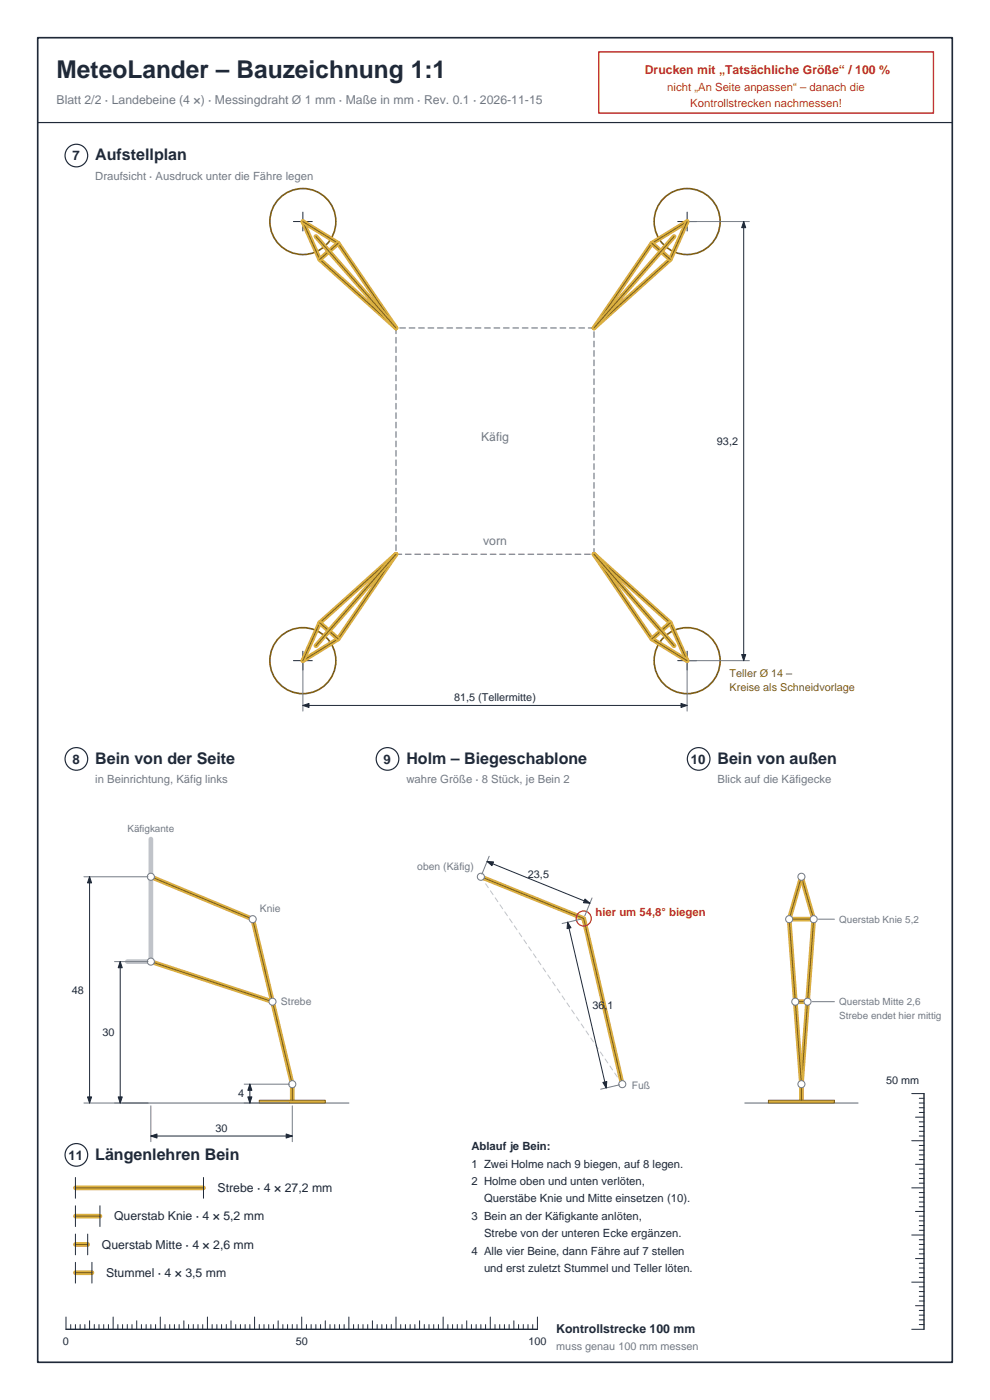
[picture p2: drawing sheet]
<svg xmlns="http://www.w3.org/2000/svg" width="210mm" height="297mm" viewBox="0 0 210 297" stroke-linecap="round" stroke-linejoin="round" font-family="sans-serif">
<path d="M8 8h194v281h-194z" fill="none" stroke="#1f2938" stroke-width=".35"/>
<path d="M127 11h71v13h-71z" fill="none" stroke="#bf262e" stroke-width=".3"/>
<g fill="none" stroke="#1f2938" stroke-width=".25">
<path d="M8 26h194"/>
<circle cx="16.2" cy="33" r="2.4"/>
<circle cx="16.2" cy="161" r="2.4"/>
</g>
<path d="M196 232v50M14 282h100" fill="none" stroke="#1f2938" stroke-width=".3"/>
<g fill="none" stroke="#1f2938" stroke-width=".21">
<path d="M62.2 47h4M64.2 45v4M143.8 47h4M145.8 45v4M157.8 47v93.2M64.2 138.2v4M145.8 138.2v4M62.2 140.2h4M64.2 149.7h81.6M143.8 140.2h4M193.4 232h2.6M194.2 237h1.8"/>
<path d="M195 239h1M195 238h1M195 236h1M195 235h1M195 234h1M195 233h1M193.4 252h2.6M193.4 242h2.6M194.2 257h1.8M194.2 247h1.8M195 259h1M195 258h1"/>
<path d="M195 256h1M195 255h1M195 254h1M195 253h1M195 251h1M195 250h1M195 249h1M195 248h1M195 246h1M195 245h1M195 244h1M195 243h1"/>
<path d="M195 241h1M195 240h1M14 279.4v2.6M24 279.4v2.6M34 279.4v2.6M44 279.4v2.6M54 279.4v2.6M64 279.4v2.6M74 279.4v2.6M84 279.4v2.6M94 279.4v2.6M104 279.4v2.6"/>
<path d="M114 279.4v2.6M193.4 272h2.6M193.4 262h2.6M194.2 277h1.8M194.2 267h1.8M195 279h1M195 278h1M195 276h1M195 275h1M195 274h1M195 273h1M195 271h1"/>
<path d="M195 270h1M195 269h1M195 268h1M195 266h1M195 265h1M195 264h1M195 263h1M195 261h1M195 260h1M15 281v1M16 281v1M17 281v1"/>
<path d="M18 281v1M19 280.2v1.8M20 281v1M21 281v1M22 281v1M23 281v1M25 281v1M26 281v1M27 281v1M28 281v1M29 280.2v1.8M30 281v1"/>
<path d="M31 281v1M32 281v1M33 281v1M35 281v1M36 281v1M37 281v1M38 281v1M39 280.2v1.8M40 281v1M41 281v1M42 281v1M43 281v1"/>
<path d="M45 281v1M46 281v1M47 281v1M48 281v1M49 280.2v1.8M50 281v1M51 281v1M52 281v1M53 281v1M55 281v1M56 281v1M57 281v1"/>
<path d="M58 281v1M59 280.2v1.8M60 281v1M61 281v1M62 281v1M63 281v1M65 281v1M66 281v1M67 281v1M68 281v1M69 280.2v1.8M70 281v1"/>
<path d="M71 281v1M72 281v1M73 281v1M75 281v1M76 281v1M77 281v1M78 281v1M79 280.2v1.8M80 281v1M81 281v1M82 281v1M83 281v1"/>
<path d="M85 281v1M86 281v1M87 281v1M88 281v1M89 280.2v1.8M90 281v1M91 281v1M92 281v1M93 281v1M95 281v1M96 281v1M97 281v1"/>
<path d="M98 281v1M99 280.2v1.8M100 281v1M101 281v1M102 281v1M103 281v1M105 281v1M106 281v1M107 281v1M108 281v1M109 280.2v1.8M110 281v1"/>
<path d="M111 281v1M112 281v1M113 281v1M193.4 282h2.6M195 281h1M195 280h1"/>
</g>
<path d="M84 69.6h42v48h-42z" fill="none" stroke="#737a85" stroke-width=".25" stroke-dasharray="1.2 .8"/>
<g fill="none" stroke="#7a5c1a" stroke-width=".35">
<circle cx="64.2" cy="47" r="7"/>
<circle cx="145.8" cy="47" r="7"/>
<circle cx="64.2" cy="140.2" r="7"/>
<circle cx="145.8" cy="140.2" r="7"/>
</g>
<g fill="none" stroke="#dbb040" stroke-width="1">
<path d="M64.2 47l7.5 4.6 12.3 18-16.2-14.6zM67 50.2l17 19.4M71.7 51.6l-3.9 3.4M138.3 51.6l7.5-4.6-3.6 8-16.2 14.6zM138.3 51.6l3.9 3.4M143 50.2l-17 19.4M84 117.6l-17 19.4M126 117.6l16.2 14.5 3.6 8.1-7.5-4.7zM126 117.6l17 19.4M67.8 132.1l16.2-14.5-12.3 17.9-7.5 4.7zM67.8 132.1l3.9 3.4M142.2 132.1l-3.9 3.4"/>
<path d="M32 186l21.6 9 8.4 35v3.5M32 204l25.8 8.5"/>
</g>
<g fill="none" stroke="#7a5c1a" stroke-width=".21">
<path d="M64.2 47l7.5 4.6 12.3 18-16.2-14.6zM67 50.2l17 19.4M71.7 51.6l-3.9 3.4M138.3 51.6l7.5-4.6-3.6 8-16.2 14.6zM138.3 51.6l3.9 3.4M143 50.2l-17 19.4M84 117.6l-17 19.4M126 117.6l16.2 14.5 3.6 8.1-7.5-4.7zM126 117.6l17 19.4M67.8 132.1l16.2-14.5-12.3 17.9-7.5 4.7zM67.8 132.1l3.9 3.4M142.2 132.1l-3.9 3.4"/>
<path d="M32 186l21.6 9 8.4 35v3.5M32 204l25.8 8.5"/>
</g>
<path d="M146.4 47h12.6M64.2 140.8v10.1M145.8 140.8v10.1M146.4 140.2h12.6" fill="none" stroke="#737a85" stroke-width=".21"/>
<g fill="#1f2938" stroke="#1f2938" stroke-width=".21">
<path d="M64.2 149.7l1.3-.5v.9z"/>
<path d="M144.5 149.2l1.3 .5-1.3 .4z"/>
<path d="M157.3 138.9h.9l-.4 1.3z"/>
<path d="M157.8 47l.4 1.3h-.9z"/>
</g>
<path d="M26 234h48" fill="none" stroke="#737a85" stroke-width=".25"/>
<path d="M32 178v26h-5" fill="none" stroke="#bfc4cc" stroke-width="1"/>
<path d="M55 233.4h14v.6h-14z" fill="#dbb040" stroke="#7a5c1a" stroke-width=".21"/>
<g fill="#fff" stroke="#737a85" stroke-width=".21">
<circle cx="32" cy="186" r=".75"/>
<circle cx="32" cy="204" r=".75"/>
<circle cx="53.6" cy="195" r=".75"/>
<circle cx="57.8" cy="212.5" r=".75"/>
<circle cx="62" cy="230" r=".75"/>
</g>
<path d="M17.8 186h13.6M24.3 204h7.1M17.8 234h13.6M32 234.6v7.6M51.8 234h9.6M51.8 230h9.6M62 234.6v7.6" fill="none" stroke="#737a85" stroke-width=".21"/>
<path d="M19 186v48M25.5 204v30M53 230v4M32 241h30" fill="none" stroke="#1f2938" stroke-width=".21"/>
<g fill="#1f2938" stroke="#1f2938" stroke-width=".21">
<path d="M18.6 232.7h.8l-.4 1.3z"/>
<path d="M19 186l.4 1.3h-.8z"/>
<path d="M25.1 232.7h.8l-.4 1.3z"/>
<path d="M25.5 204l.4 1.3h-.8z"/>
<path d="M32 241l1.3-.4v.8z"/>
<path d="M60.7 240.6l1.3 .4-1.3 .4z"/>
<path d="M52.6 232.7h.8l-.4 1.3z"/>
<path d="M53 230l.4 1.3h-.8z"/>
</g>
<circle cx="82.2" cy="161" r="2.4" fill="none" stroke="#1f2938" stroke-width=".25"/>
<path d="M102 186l30 44" fill="none" stroke="#bfc4cc" stroke-width=".21" stroke-dasharray="1 .8"/>
<path d="M102 186l21.8 8.9 8.2 35.1" fill="none" stroke="#dbb040" stroke-width="1"/>
<path d="M102 186l21.8 8.9 8.2 35.1" fill="none" stroke="#7a5c1a" stroke-width=".21"/>
<g fill="#fff" stroke="#737a85" stroke-width=".21">
<circle cx="102" cy="186" r=".75"/>
<circle cx="132" cy="230" r=".75"/>
</g>
<circle cx="123.8" cy="194.9" r="1.6" fill="none" stroke="#bf262e" stroke-width=".25"/>
<path d="M103.8 181.6l-1.6 3.8M123.2 195l-4 .9M125.6 190.5l-1.6 3.8M131.4 230.1l-4 1" fill="none" stroke="#737a85" stroke-width=".21"/>
<path d="M103.3 182.8l21.8 8.8M120.4 195.6l8.2 35.2" fill="none" stroke="#1f2938" stroke-width=".21"/>
<g fill="#1f2938" stroke="#1f2938" stroke-width=".21">
<path d="M103.3 182.8h1.4l-.3 .8z"/>
<path d="M124.1 190.7l1 .9-1.3-.1z"/>
<path d="M120.4 195.6l.7 1.2-.8 .2z"/>
<path d="M127.9 229.6l.8-.2-.1 1.4z"/>
</g>
<circle cx="148.2" cy="161" r="2.4" fill="none" stroke="#1f2938" stroke-width=".25"/>
<path d="M158 234h24" fill="none" stroke="#737a85" stroke-width=".25"/>
<path d="M167.4 195h5.2M170 186l2.6 9-2.6 35-2.6-35zM168.7 212.5h2.6M170 230v3.5" fill="none" stroke="#dbb040" stroke-width="1"/>
<path d="M167.4 195h5.2M170 186l2.6 9-2.6 35-2.6-35zM168.7 212.5h2.6M170 230v3.5" fill="none" stroke="#7a5c1a" stroke-width=".21"/>
<path d="M163 233.4h14v.6h-14z" fill="#dbb040" stroke="#7a5c1a" stroke-width=".21"/>
<g fill="#fff" stroke="#737a85" stroke-width=".21">
<circle cx="170" cy="186" r=".75"/>
<circle cx="172.6" cy="195" r=".75"/>
<circle cx="167.4" cy="195" r=".75"/>
<circle cx="171.3" cy="212.5" r=".75"/>
<circle cx="168.7" cy="212.5" r=".75"/>
<circle cx="170" cy="230" r=".75"/>
</g>
<path d="M173.6 195h3.4M172.3 212.5h4.7" fill="none" stroke="#737a85" stroke-width=".21"/>
<circle cx="16.2" cy="245" r="2.4" fill="none" stroke="#1f2938" stroke-width=".25"/>
<path d="M16 252h27.2M16 258h5.2M16 264h2.6M16 270h3.5" fill="none" stroke="#dbb040" stroke-width="1"/>
<path d="M16 252h27.2M16 258h5.2M16 264h2.6M16 270h3.5" fill="none" stroke="#7a5c1a" stroke-width=".21"/>
<path d="M16 249.8v4.4M16 255.8v4.4M21.2 255.8v4.4M43.2 249.8v4.4M16 261.8v4.4M16 267.8v4.4M18.6 261.8v4.4M19.5 267.8v4.4" fill="none" stroke="#1f2938" stroke-width=".21"/>
<text font-size="5.2" fill="#1f2938" x="12" y="16.5">MeteoLander – Bauzeichnung 1:1</text>
<g font-size="3.4" fill="#1f2938">
<text x="20.2" y="34">Aufstellplan</text>
<text x="20.2" y="162">Bein von der Seite</text>
<text x="86.2" y="162">Holm – Biegeschablone</text>
<text x="152.2" y="162">Bein von außen</text>
<text x="20.2" y="246">Längenlehren Bein</text>
</g>
<g font-size="2.8" fill="#1f2938">
<text x="15.4" y="34">7</text>
<text x="15.4" y="162">8</text>
<text x="81.4" y="162">9</text>
<text x="146.6" y="162">10</text>
<text x="14.6" y="246">11</text>
</g>
<text font-size="2.6" fill="#bf262e" x="136.8" y="15.6">Drucken mit „Tatsächliche Größe“ / 100 %</text>
<g font-size="2.6" fill="#737a85">
<text x="12" y="22">Blatt 2/2 · Landebeine (4 ×) · Messingdraht Ø 1 mm · Maße in mm · Rev. 0.1 · 2026-11-15</text>
<text x="102" y="93.6">Käfig</text>
<text x="102.5" y="115.6">vorn</text>
</g>
<g font-size="2.6" fill="#1f2938">
<text x="46.2" y="252.9">Strebe · 4 × 27,2 mm</text>
<text x="24.2" y="258.9">Querstab Knie · 4 × 5,2 mm</text>
<text x="21.6" y="264.9">Querstab Mitte · 4 × 2,6 mm</text>
<text x="22.5" y="270.9">Stummel · 4 × 3,5 mm</text>
<text x="118" y="282.8">Kontrollstrecke 100 mm</text>
</g>
<g font-size="2.4" fill="#bf262e">
<text x="141.6" y="19.4">nicht „An Seite anpassen“ – danach die</text>
<text x="146.4" y="22.6">Kontrollstrecken nachmessen!</text>
<text x="126.3" y="194.3">hier um 54,8° biegen</text>
</g>
<g font-size="2.4" fill="#737a85">
<text x="20.2" y="38.2">Draufsicht · Ausdruck unter die Fähre legen</text>
<text x="20.2" y="166.2">in Beinrichtung, Käfig links</text>
<text x="86.2" y="166.2">wahre Größe · 8 Stück, je Bein 2</text>
<text x="152.2" y="166.2">Blick auf die Käfigecke</text>
</g>
<g font-size="2.4" fill="#1f2938">
<text x="100" y="244">Ablauf je Bein:</text>
<text x="100" y="247.7">1 Zwei Holme nach 9 biegen, auf 8 legen.</text>
<text x="100" y="251.4">2 Holme oben und unten verlöten,</text>
<text x="102.7" y="255.1">Querstäbe Knie und Mitte einsetzen (10).</text>
<text x="100" y="258.8">3 Bein an der Käfigkante anlöten,</text>
<text x="102.7" y="262.5">Strebe von der unteren Ecke ergänzen.</text>
<text x="100" y="266.2">4 Alle vier Beine, dann Fähre auf 7 stellen</text>
<text x="102.7" y="269.9">und erst zuletzt Stummel und Teller löten.</text>
</g>
<g font-size="2.3" fill="#1f2938">
<text x="152.1" y="94.4">93,2</text>
<text x="96.3" y="148.8">81,5 (Tellermitte)</text>
<text x="112" y="186.3">23,5</text>
<text x="15.2" y="210.8">48</text>
<text x="125.7" y="214">36,1</text>
<text x="21.7" y="219.8">30</text>
<text x="50.5" y="232.8">4</text>
<text x="188" y="230">50 mm</text>
<text x="45.7" y="240.1">30</text>
<text x="13.4" y="285.4">0</text>
<text x="62.7" y="285.4">50</text>
<text x="112.1" y="285.4">100</text>
</g>
<g font-size="2.3" fill="#7a5c1a">
<text x="154.8" y="143.7">Teller Ø 14 –</text>
<text x="154.8" y="146.7">Kreise als Schneidvorlage</text>
</g>
<text font-size="2.3" fill="#737a85" x="118" y="286.4">muss genau 100 mm messen</text>
<g font-size="2.2" fill="#737a85">
<text x="88.5" y="184.5">oben (Käfig)</text>
<text x="55.1" y="193.5">Knie</text>
<text x="59.6" y="213.3">Strebe</text>
<text x="134" y="231">Fuß</text>
</g>
<g font-size="2.1" fill="#737a85">
<text x="27" y="176.5">Käfigkante</text>
<text x="178" y="195.8">Querstab Knie 5,2</text>
<text x="178" y="213.3">Querstab Mitte 2,6</text>
<text x="178" y="216.2">Strebe endet hier mittig</text>
</g>
</svg>
